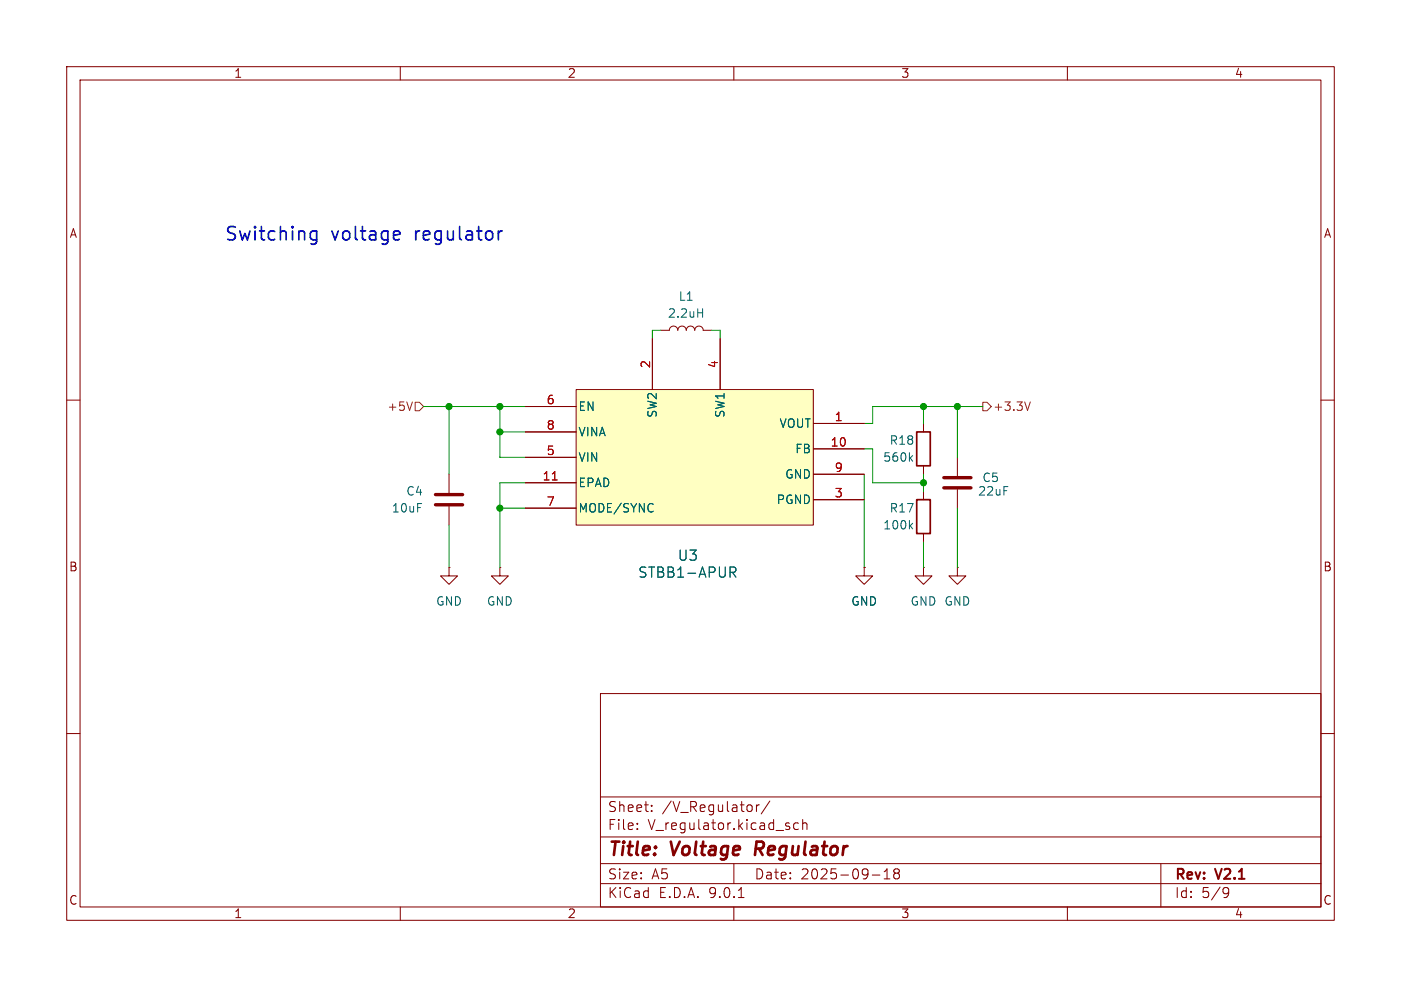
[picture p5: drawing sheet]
(kicad_sch
 (version 20250114)
 (generator "eeschema")
 (generator_version "9.0")
 (paper "A5")
 (title_block
  (title "Voltage Regulator")
  (date "2025-09-18")
  (rev "V2.1"))
 (lib_symbols
  (symbol "Device:C"
   (pin_numbers (hide yes))
   (pin_names
    (offset 0.254)) (exclude_from_sim no) (in_bom yes) (on_board yes)
   (property "Reference" "C" (at 0.635 2.54 0) (effects (font (size 1.27 1.27)) (justify left)))
   (property "Value" "C" (at 0.635 -2.54 0) (effects (font (size 1.27 1.27)) (justify left)))
   (property "Footprint" "" (at 0.9652 -3.81 0) (effects (font (size 1.27 1.27)) (hide yes)))
   (property "Datasheet" "~" (at 0 0 0) (effects (font (size 1.27 1.27)) (hide yes)))
   (property "Description" "Unpolarized capacitor" (at 0 0 0) (effects (font (size 1.27 1.27)) (hide yes)))
   (symbol "C_0_1"
    (polyline (pts (xy -2.032 0.762) (xy 2.032 0.762)) (stroke (width 0.508) (type default)) (fill (type none)))
    (polyline (pts (xy -2.032 -0.762) (xy 2.032 -0.762)) (stroke (width 0.508) (type default)) (fill (type none))))
   (symbol "C_1_1"
    (pin passive line (at 0 3.81 270) (length 2.794) (name "~" (effects (font (size 1.27 1.27)))) (number "1" (effects (font (size 1.27 1.27)))))
    (pin passive line (at 0 -3.81 90) (length 2.794) (name "~" (effects (font (size 1.27 1.27)))) (number "2" (effects (font (size 1.27 1.27))))))
   (embedded_fonts no))
  (symbol "Device:L"
   (pin_numbers (hide yes))
   (pin_names
    (offset 1.016) (hide yes)) (exclude_from_sim no) (in_bom yes) (on_board yes)
   (property "Reference" "L" (at -1.27 0 90) (effects (font (size 1.27 1.27))))
   (property "Value" "L" (at 1.905 0 90) (effects (font (size 1.27 1.27))))
   (property "Footprint" "" (at 0 0 0) (effects (font (size 1.27 1.27)) (hide yes)))
   (property "Datasheet" "~" (at 0 0 0) (effects (font (size 1.27 1.27)) (hide yes)))
   (property "Description" "Inductor" (at 0 0 0) (effects (font (size 1.27 1.27)) (hide yes)))
   (symbol "L_0_1"
    (arc (start 0 2.54) (mid 0.6323 1.905) (end 0 1.27) (stroke (width 0) (type default)) (fill (type none)))
    (arc (start 0 1.27) (mid 0.6323 0.635) (end 0 0) (stroke (width 0) (type default)) (fill (type none)))
    (arc (start 0 0) (mid 0.6323 -0.635) (end 0 -1.27) (stroke (width 0) (type default)) (fill (type none)))
    (arc (start 0 -1.27) (mid 0.6323 -1.905) (end 0 -2.54) (stroke (width 0) (type default)) (fill (type none))))
   (symbol "L_1_1"
    (pin passive line (at 0 3.81 270) (length 1.27) (name "1" (effects (font (size 1.27 1.27)))) (number "1" (effects (font (size 1.27 1.27)))))
    (pin passive line (at 0 -3.81 90) (length 1.27) (name "2" (effects (font (size 1.27 1.27)))) (number "2" (effects (font (size 1.27 1.27))))))
   (embedded_fonts no))
  (symbol "Device:R"
   (pin_numbers (hide yes))
   (pin_names
    (offset 0)) (exclude_from_sim no) (in_bom yes) (on_board yes)
   (property "Reference" "R" (at 2.032 0 90) (effects (font (size 1.27 1.27))))
   (property "Value" "R" (at 0 0 90) (effects (font (size 1.27 1.27))))
   (property "Footprint" "" (at -1.778 0 90) (effects (font (size 1.27 1.27)) (hide yes)))
   (property "Datasheet" "~" (at 0 0 0) (effects (font (size 1.27 1.27)) (hide yes)))
   (property "Description" "Resistor" (at 0 0 0) (effects (font (size 1.27 1.27)) (hide yes)))
   (symbol "R_0_1"
    (rectangle (start -1.016 -2.54) (end 1.016 2.54) (stroke (width 0.254) (type default)) (fill (type none))))
   (symbol "R_1_1"
    (pin passive line (at 0 3.81 270) (length 1.27) (name "~" (effects (font (size 1.27 1.27)))) (number "1" (effects (font (size 1.27 1.27)))))
    (pin passive line (at 0 -3.81 90) (length 1.27) (name "~" (effects (font (size 1.27 1.27)))) (number "2" (effects (font (size 1.27 1.27))))))
   (embedded_fonts no))
  (symbol "ST_STBB1:STBB1-APUR"
   (pin_names
    (offset 0.254)) (exclude_from_sim no) (in_bom yes) (on_board yes)
   (property "Reference" "U3" (at 55.626 13.462 0) (effects (font (size 1.524 1.524))))
   (property "Value" "STBB1-APUR" (at 55.626 10.922 0) (effects (font (size 1.524 1.524))))
   (property "Footprint" "ST_BB1:SON_B1-APUR_STM" (at 0 0 0) (effects (font (size 1.27 1.27)
    (italic yes)) (hide yes)))
   (property "Datasheet" "https://www.st.com/resource/en/datasheet/stbb1-axx.pdf" (at 0 0 0) (effects (font (size 1.27 1.27)
    (italic yes)) (hide yes)))
   (property "Description" "" (at 0 0 0) (effects (font (size 1.27 1.27)) (hide yes)))
   (property "ki_locked" "" (at 0 0 0) (effects (font (size 1.27 1.27))))
   (symbol "STBB1-APUR_0_1"
    (pin power_in line (at 0 -1.27 0) (length 7.62) (name "VOUT" (effects (font (size 1.27 1.27)))) (number "1" (effects (font (size 1.27 1.27)))))
    (pin unspecified line (at 0 -5.08 0) (length 7.62) (name "FB" (effects (font (size 1.27 1.27)))) (number "10" (effects (font (size 1.27 1.27)))))
    (pin bidirectional line (at 21.59 11.43 270) (length 7.62) (name "SW1" (effects (font (size 1.27 1.27)))) (number "4" (effects (font (size 1.27 1.27)))))
    (pin bidirectional line (at 31.75 11.43 270) (length 7.62) (name "SW2" (effects (font (size 1.27 1.27)))) (number "2" (effects (font (size 1.27 1.27)))))
    (pin unspecified line (at 50.8 1.27 180) (length 7.62) (name "EN" (effects (font (size 1.27 1.27)))) (number "6" (effects (font (size 1.27 1.27)))))
    (pin power_in line (at 50.8 -2.54 180) (length 7.62) (name "VINA" (effects (font (size 1.27 1.27)))) (number "8" (effects (font (size 1.27 1.27)))))
    (pin power_in line (at 50.8 -6.35 180) (length 7.62) (name "VIN" (effects (font (size 1.27 1.27)))) (number "5" (effects (font (size 1.27 1.27)))))
    (pin unspecified line (at 50.8 -13.97 180) (length 7.62) (name "MODE/SYNC" (effects (font (size 1.27 1.27)))) (number "7" (effects (font (size 1.27 1.27))))))
   (symbol "STBB1-APUR_1_1"
    (rectangle (start 7.62 3.81) (end 43.18 -16.51) (stroke (width 0) (type solid)) (fill (type color) (color 255 255 194 1)))
    (pin bidirectional line (at 0 -8.89 0) (length 7.62) (name "GND" (effects (font (size 1.27 1.27)))) (number "9" (effects (font (size 1.27 1.27)))))
    (pin bidirectional line (at 0 -12.7 0) (length 7.62) (name "PGND" (effects (font (size 1.27 1.27)))) (number "3" (effects (font (size 1.27 1.27)))))
    (pin bidirectional line (at 50.8 -10.16 180) (length 7.62) (name "EPAD" (effects (font (size 1.27 1.27)))) (number "11" (effects (font (size 1.27 1.27))))))
   (embedded_fonts no))
  (symbol "power:GND"
   (power)
   (pin_numbers (hide yes))
   (pin_names
    (offset 0) (hide yes)) (exclude_from_sim no) (in_bom yes) (on_board yes)
   (property "Reference" "#PWR" (at 0 -6.35 0) (effects (font (size 1.27 1.27)) (hide yes)))
   (property "Value" "GND" (at 0 -3.81 0) (effects (font (size 1.27 1.27))))
   (property "Footprint" "" (at 0 0 0) (effects (font (size 1.27 1.27)) (hide yes)))
   (property "Datasheet" "" (at 0 0 0) (effects (font (size 1.27 1.27)) (hide yes)))
   (property "Description" "Power symbol creates a global label with name \"GND\" , ground" (at 0 0 0) (effects (font (size 1.27 1.27)) (hide yes)))
   (symbol "GND_0_1"
    (polyline (pts (xy 0 0) (xy 0 -1.27) (xy 1.27 -1.27) (xy 0 -2.54) (xy -1.27 -1.27) (xy 0 -1.27)) (stroke (width 0) (type default)) (fill (type none))))
   (symbol "GND_1_1"
    (pin power_in line (at 0 0 270) (length 0) (name "~" (effects (font (size 1.27 1.27)))) (number "1" (effects (font (size 1.27 1.27))))))
   (embedded_fonts no)))
 (junction
  (at 74.93 55.88)
  (diameter 0)
  (color 0 0 0 0))
 (junction
  (at 129.54 69.85)
  (diameter 0)
  (color 0 0 0 0))
 (junction
  (at 67.31 55.88)
  (diameter 0)
  (color 0 0 0 0))
 (junction
  (at 138.43 67.31)
  (diameter 0)
  (color 0 0 0 0))
 (junction
  (at 143.51 55.88)
  (diameter 0)
  (color 0 0 0 0))
 (junction
  (at 74.93 59.69)
  (diameter 0)
  (color 0 0 0 0))
 (junction
  (at 74.93 71.12)
  (diameter 0)
  (color 0 0 0 0))
 (junction
  (at 138.43 55.88)
  (diameter 0)
  (color 0 0 0 0))
 (wire
  (pts (xy 67.31 73.66) (xy 67.31 80.01))
  (stroke (width 0) (type default)))
 (wire
  (pts (xy 74.93 67.31) (xy 78.74 67.31))
  (stroke (width 0) (type default)))
 (wire
  (pts (xy 130.81 55.88) (xy 138.43 55.88))
  (stroke (width 0) (type default)))
 (wire
  (pts (xy 130.81 62.23) (xy 130.81 67.31))
  (stroke (width 0) (type default)))
 (wire
  (pts (xy 130.81 58.42) (xy 130.81 55.88))
  (stroke (width 0) (type default)))
 (wire
  (pts (xy 97.79 45.72) (xy 97.79 44.45))
  (stroke (width 0) (type default)))
 (wire
  (pts (xy 138.43 58.42) (xy 138.43 55.88))
  (stroke (width 0) (type default)))
 (wire
  (pts (xy 143.51 71.12) (xy 143.51 80.01))
  (stroke (width 0) (type default)))
 (wire
  (pts (xy 97.79 44.45) (xy 99.06 44.45))
  (stroke (width 0) (type default)))
 (wire
  (pts (xy 129.54 69.85) (xy 129.54 80.01))
  (stroke (width 0) (type default)))
 (wire
  (pts (xy 74.93 71.12) (xy 78.74 71.12))
  (stroke (width 0) (type default)))
 (wire
  (pts (xy 129.54 58.42) (xy 130.81 58.42))
  (stroke (width 0) (type default)))
 (wire
  (pts (xy 78.74 59.69) (xy 74.93 59.69))
  (stroke (width 0) (type default)))
 (wire
  (pts (xy 67.31 55.88) (xy 74.93 55.88))
  (stroke (width 0) (type default)))
 (wire
  (pts (xy 74.93 63.5) (xy 74.93 59.69))
  (stroke (width 0) (type default)))
 (wire
  (pts (xy 74.93 55.88) (xy 78.74 55.88))
  (stroke (width 0) (type default)))
 (wire
  (pts (xy 143.51 63.5) (xy 143.51 55.88))
  (stroke (width 0) (type default)))
 (wire
  (pts (xy 130.81 67.31) (xy 138.43 67.31))
  (stroke (width 0) (type default)))
 (wire
  (pts (xy 129.54 62.23) (xy 130.81 62.23))
  (stroke (width 0) (type default)))
 (wire
  (pts (xy 63.5 55.88) (xy 67.31 55.88))
  (stroke (width 0) (type default)))
 (wire
  (pts (xy 129.54 66.04) (xy 129.54 69.85))
  (stroke (width 0) (type default)))
 (wire
  (pts (xy 138.43 66.04) (xy 138.43 67.31))
  (stroke (width 0) (type default)))
 (wire
  (pts (xy 138.43 76.2) (xy 138.43 80.01))
  (stroke (width 0) (type default)))
 (wire
  (pts (xy 143.51 55.88) (xy 147.32 55.88))
  (stroke (width 0) (type default)))
 (wire
  (pts (xy 74.93 67.31) (xy 74.93 71.12))
  (stroke (width 0) (type default)))
 (wire
  (pts (xy 67.31 55.88) (xy 67.31 66.04))
  (stroke (width 0) (type default)))
 (wire
  (pts (xy 78.74 63.5) (xy 74.93 63.5))
  (stroke (width 0) (type default)))
 (wire
  (pts (xy 138.43 67.31) (xy 138.43 68.58))
  (stroke (width 0) (type default)))
 (wire
  (pts (xy 138.43 55.88) (xy 143.51 55.88))
  (stroke (width 0) (type default)))
 (wire
  (pts (xy 74.93 71.12) (xy 74.93 80.01))
  (stroke (width 0) (type default)))
 (wire
  (pts (xy 107.95 45.72) (xy 107.95 44.45))
  (stroke (width 0) (type default)))
 (wire
  (pts (xy 74.93 59.69) (xy 74.93 55.88))
  (stroke (width 0) (type default)))
 (wire
  (pts (xy 107.95 44.45) (xy 106.68 44.45))
  (stroke (width 0) (type default)))
 (hierarchical_label "+3.3V"
  (shape output)
  (at 147.32 55.88 0)
  (effects (font (size 1.27 1.27)) (justify left)))
 (hierarchical_label "+5V"
  (shape input)
  (at 63.5 55.88 180)
  (effects (font (size 1.27 1.27)) (justify right)))
 (symbol
  (lib_id "Device:C")
  (at 143.51 67.31 0)
  (mirror y)
  (unit 1)
  (exclude_from_sim no)
  (in_bom yes)
  (on_board yes)
  (dnp no)
  (property "Reference" "C5" (at 149.86 66.548 0) (effects (font (size 1.27 1.27)) (justify left)))
  (property "Value" "22uF" (at 151.384 68.58 0) (effects (font (size 1.27 1.27)) (justify left)))
  (property "Footprint" "Capacitor_SMD:C_0805_2012Metric_Pad1.18x1.45mm_HandSolder" (at 142.5448 71.12 0) (effects (font (size 1.27 1.27)) (hide yes)))
  (property "Datasheet" "~" (at 143.51 67.31 0) (effects (font (size 1.27 1.27)) (hide yes)))
  (property "Description" "Unpolarized capacitor, ceramic" (at 143.51 67.31 0) (effects (font (size 1.27 1.27)) (hide yes)))
  (pin "1")
  (pin "2"))
 (symbol
  (lib_id "power:GND")
  (at 129.54 80.01 0)
  (mirror y)
  (unit 1)
  (exclude_from_sim no)
  (in_bom yes)
  (on_board yes)
  (dnp no)
  (fields_autoplaced yes)
  (property "Reference" "#PWR072" (at 129.54 86.36 0) (effects (font (size 1.27 1.27)) (hide yes)))
  (property "Value" "GND" (at 129.54 85.09 0) (effects (font (size 1.27 1.27))))
  (property "Footprint" "" (at 129.54 80.01 0) (effects (font (size 1.27 1.27)) (hide yes)))
  (property "Datasheet" "" (at 129.54 80.01 0) (effects (font (size 1.27 1.27)) (hide yes)))
  (property "Description" "Power symbol creates a global label with name \"GND\" , ground" (at 129.54 80.01 0) (effects (font (size 1.27 1.27)) (hide yes)))
  (pin "1"))
 (symbol
  (lib_id "power:GND")
  (at 138.43 80.01 0)
  (mirror y)
  (unit 1)
  (exclude_from_sim no)
  (in_bom yes)
  (on_board yes)
  (dnp no)
  (fields_autoplaced yes)
  (property "Reference" "#PWR067" (at 138.43 86.36 0) (effects (font (size 1.27 1.27)) (hide yes)))
  (property "Value" "GND" (at 138.43 85.09 0) (effects (font (size 1.27 1.27))))
  (property "Footprint" "" (at 138.43 80.01 0) (effects (font (size 1.27 1.27)) (hide yes)))
  (property "Datasheet" "" (at 138.43 80.01 0) (effects (font (size 1.27 1.27)) (hide yes)))
  (property "Description" "Power symbol creates a global label with name \"GND\" , ground" (at 138.43 80.01 0) (effects (font (size 1.27 1.27)) (hide yes)))
  (pin "1"))
 (symbol
  (lib_id "power:GND")
  (at 74.93 80.01 0)
  (mirror y)
  (unit 1)
  (exclude_from_sim no)
  (in_bom yes)
  (on_board yes)
  (dnp no)
  (fields_autoplaced yes)
  (property "Reference" "#PWR073" (at 74.93 86.36 0) (effects (font (size 1.27 1.27)) (hide yes)))
  (property "Value" "GND" (at 74.93 85.09 0) (effects (font (size 1.27 1.27))))
  (property "Footprint" "" (at 74.93 80.01 0) (effects (font (size 1.27 1.27)) (hide yes)))
  (property "Datasheet" "" (at 74.93 80.01 0) (effects (font (size 1.27 1.27)) (hide yes)))
  (property "Description" "Power symbol creates a global label with name \"GND\" , ground" (at 74.93 80.01 0) (effects (font (size 1.27 1.27)) (hide yes)))
  (pin "1"))
 (symbol
  (lib_id "Device:R")
  (at 138.43 62.23 0)
  (mirror x)
  (unit 1)
  (exclude_from_sim no)
  (in_bom yes)
  (on_board yes)
  (dnp no)
  (property "Reference" "R18" (at 137.16 60.96 0) (effects (font (size 1.27 1.27)) (justify right)))
  (property "Value" "560k" (at 137.16 63.5 0) (effects (font (size 1.27 1.27)) (justify right)))
  (property "Footprint" "Resistor_SMD:R_0805_2012Metric" (at 136.652 62.23 90) (effects (font (size 1.27 1.27)) (hide yes)))
  (property "Datasheet" "~" (at 138.43 62.23 0) (effects (font (size 1.27 1.27)) (hide yes)))
  (property "Description" "Resistor" (at 138.43 62.23 0) (effects (font (size 1.27 1.27)) (hide yes)))
  (pin "1")
  (pin "2"))
 (symbol
  (lib_id "Device:R")
  (at 138.43 72.39 0)
  (mirror x)
  (unit 1)
  (exclude_from_sim no)
  (in_bom yes)
  (on_board yes)
  (dnp no)
  (property "Reference" "R17" (at 137.16 71.12 0) (effects (font (size 1.27 1.27)) (justify right)))
  (property "Value" "100k" (at 137.16 73.66 0) (effects (font (size 1.27 1.27)) (justify right)))
  (property "Footprint" "Resistor_SMD:R_0805_2012Metric" (at 136.652 72.39 90) (effects (font (size 1.27 1.27)) (hide yes)))
  (property "Datasheet" "~" (at 138.43 72.39 0) (effects (font (size 1.27 1.27)) (hide yes)))
  (property "Description" "Resistor" (at 138.43 72.39 0) (effects (font (size 1.27 1.27)) (hide yes)))
  (pin "1")
  (pin "2"))
 (symbol
  (lib_id "Device:L")
  (at 102.87 44.45 270)
  (mirror x)
  (unit 1)
  (exclude_from_sim no)
  (in_bom yes)
  (on_board yes)
  (dnp no)
  (fields_autoplaced yes)
  (property "Reference" "L1" (at 102.87 39.37 90) (effects (font (size 1.27 1.27))))
  (property "Value" "2.2uH" (at 102.87 41.91 90) (effects (font (size 1.27 1.27))))
  (property "Footprint" "Inductor_SMD:L_Coilcraft_XxL4020" (at 102.87 44.45 0) (effects (font (size 1.27 1.27)) (hide yes)))
  (property "Datasheet" "~" (at 102.87 44.45 0) (effects (font (size 1.27 1.27)) (hide yes)))
  (property "Description" "Inductor" (at 102.87 44.45 0) (effects (font (size 1.27 1.27)) (hide yes)))
  (pin "1")
  (pin "2"))
 (symbol
  (lib_id "power:GND")
  (at 143.51 80.01 0)
  (mirror y)
  (unit 1)
  (exclude_from_sim no)
  (in_bom yes)
  (on_board yes)
  (dnp no)
  (fields_autoplaced yes)
  (property "Reference" "#PWR070" (at 143.51 86.36 0) (effects (font (size 1.27 1.27)) (hide yes)))
  (property "Value" "GND" (at 143.51 85.09 0) (effects (font (size 1.27 1.27))))
  (property "Footprint" "" (at 143.51 80.01 0) (effects (font (size 1.27 1.27)) (hide yes)))
  (property "Datasheet" "" (at 143.51 80.01 0) (effects (font (size 1.27 1.27)) (hide yes)))
  (property "Description" "Power symbol creates a global label with name \"GND\" , ground" (at 143.51 80.01 0) (effects (font (size 1.27 1.27)) (hide yes)))
  (pin "1"))
 (symbol
  (lib_id "ST_STBB1:STBB1-APUR")
  (at 129.54 57.15 0)
  (mirror y)
  (unit 1)
  (exclude_from_sim no)
  (in_bom yes)
  (on_board yes)
  (dnp no)
  (property "Reference" "U3" (at 103.124 78.232 0) (effects (font (size 1.524 1.524))))
  (property "Value" "STBB1-APUR" (at 103.124 80.772 0) (effects (font (size 1.524 1.524))))
  (property "Footprint" "ST_BB1:SON_B1-APUR_STM" (at 129.54 57.15 0) (effects (font (size 1.27 1.27)
    (italic yes)) (hide yes)))
  (property "Datasheet" "https://www.st.com/resource/en/datasheet/stbb1-axx.pdf" (at 129.54 57.15 0) (effects (font (size 1.27 1.27)
    (italic yes)) (hide yes)))
  (property "Description" "" (at 129.54 57.15 0) (effects (font (size 1.27 1.27)) (hide yes)))
  (pin "1")
  (pin "2")
  (pin "3")
  (pin "4")
  (pin "5")
  (pin "11")
  (pin "10")
  (pin "9")
  (pin "8")
  (pin "7")
  (pin "6"))
 (symbol
  (lib_id "Device:C")
  (at 67.31 69.85 0)
  (mirror y)
  (unit 1)
  (exclude_from_sim no)
  (in_bom yes)
  (on_board yes)
  (dnp no)
  (fields_autoplaced yes)
  (property "Reference" "C4" (at 63.5 68.5799 0) (effects (font (size 1.27 1.27)) (justify left)))
  (property "Value" "10uF" (at 63.5 71.1199 0) (effects (font (size 1.27 1.27)) (justify left)))
  (property "Footprint" "Capacitor_SMD:C_0805_2012Metric_Pad1.18x1.45mm_HandSolder" (at 66.3448 73.66 0) (effects (font (size 1.27 1.27)) (hide yes)))
  (property "Datasheet" "~" (at 67.31 69.85 0) (effects (font (size 1.27 1.27)) (hide yes)))
  (property "Description" "Unpolarized capacitor, ceramic" (at 67.31 69.85 0) (effects (font (size 1.27 1.27)) (hide yes)))
  (pin "1")
  (pin "2"))
 (symbol
  (lib_id "power:GND")
  (at 67.31 80.01 0)
  (mirror y)
  (unit 1)
  (exclude_from_sim no)
  (in_bom yes)
  (on_board yes)
  (dnp no)
  (fields_autoplaced yes)
  (property "Reference" "#PWR071" (at 67.31 86.36 0) (effects (font (size 1.27 1.27)) (hide yes)))
  (property "Value" "GND" (at 67.31 85.09 0) (effects (font (size 1.27 1.27))))
  (property "Footprint" "" (at 67.31 80.01 0) (effects (font (size 1.27 1.27)) (hide yes)))
  (property "Datasheet" "" (at 67.31 80.01 0) (effects (font (size 1.27 1.27)) (hide yes)))
  (property "Description" "Power symbol creates a global label with name \"GND\" , ground" (at 67.31 80.01 0) (effects (font (size 1.27 1.27)) (hide yes)))
  (pin "1")))
